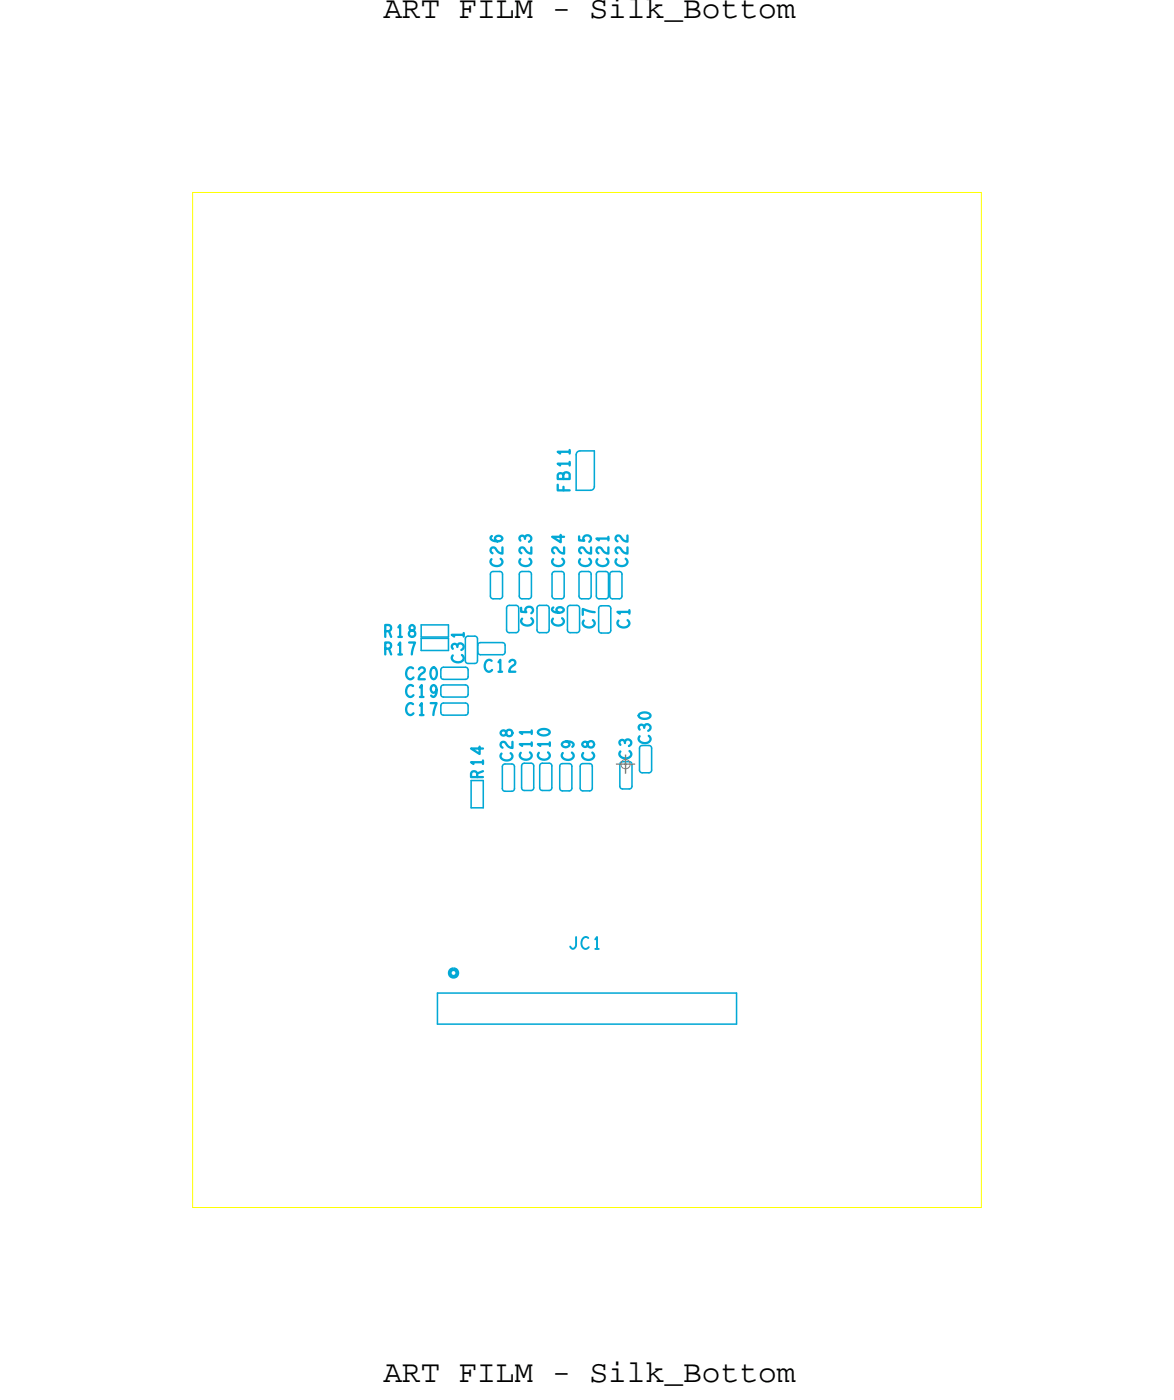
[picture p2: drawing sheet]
<svg xmlns="http://www.w3.org/2000/svg" width="77mm" height="92mm" viewBox="0 0 77 92" stroke-linecap="round" stroke-linejoin="round" font-family="sans-serif">
<!-- layer: Board Outline -->
<path d="M12.7 12.7h52v67h-52z" fill="none" stroke="#ff0" stroke-width=".07"/>
<!-- layer: Components -->
<g fill="none" stroke="#02a8d5" stroke-width=".1">
<path d="M32.3 37.9v1.4zM32.3 39.3l.2 .2M32.5 37.7l-.2 .2M32.5 39.5h.5zM33 37.7l.1 .2M33.1 37.9v1.4zM33.1 39.3l-.1 .2M33.6 39.9h.4zM33.6 39.9l-.2 .2M34.2 37.9v1.4zM34.2 39.3l.2 .2M34.4 37.7l-.2 .2"/>
<path d="M34.4 39.5h.5zM34.9 37.7l.1 .2M35 39.3l-.1 .2M35 37.9v1.4zM35.6 39.9h.4zM36.4 37.9v1.4zM36.4 39.3l.2 .2M36.6 39.5h.4zM36.6 37.7l-.2 .2M37 37.7l.2 .2M37.2 39.3l-.2 .2M37.2 37.9v1.4z"/>
<path d="M37.6 39.9h.4zM38 30v2.4zM38 32.4h.9zM38.2 37.9v1.4zM38.2 39.3l.2 .2M38.2 29.8h1zM38.2 29.8h-.1l-.1 .2M38.4 39.5h.4zM38.4 37.7l-.2 .2M38.8 37.7l.2 .2M39 39.3l-.2 .2M39 37.9v1.4z"/>
<path d="M39.2 32.1l-.1 .2-.2 .1M39.2 29.8v2.3zM39.3 37.9v1.4zM39.3 39.3l.2 .2M39.5 37.7l-.2 .2M39.5 39.5h.4zM39.6 40h.5zM39.9 37.7l.2 .2M40.1 40l.2 .1M40.1 39.3l-.2 .2M40.1 37.9v1.4zM40.2 37.9v1.4z"/>
<path d="M40.2 39.3l.2 .2M40.4 39.5h.4zM40.4 37.7l-.2 .2M40.8 37.7l.2 .2M41 39.3l-.2 .2M41 37.9v1.4zM27.8 41.2h1.8zM27.8 42.1h1.8zM27.8 42h1.8zM27.8 42.9h1.8zM29.2 44.8h1.5zM29.2 46h1.5z"/>
<path d="M29.2 47.2h1.5zM29.2 44h1.5zM29.2 45.2h1.5zM29.2 46.4h1.5zM30.7 44l.2 .2M30.7 45.2l.2 .2M30.7 46.4l.2 .2M30.9 43.8h.4zM30.9 42h.4zM30.9 44.6l-.2 .2M30.9 45.8l-.2 .2M30.9 47l-.2 .2"/>
<path d="M30.9 44.2v.4zM30.9 45.4v.4zM30.9 46.6v.4zM31.1 53.3h.8zM31.1 51.5v1.8zM31.3 42l.2 .2M31.5 42.2v1.4zM31.5 43.6l-.2 .2M31.5 42.6v.4zM31.5 43l.2 .2M31.7 42.4h1.4zM31.7 42.4l-.2 .2"/>
<path d="M31.9 51.5v1.8zM33.1 50.6v1.4zM33.1 52l.2 .2M33.1 42.4l.2 .2M33.3 52.2h.4zM33.3 43l-.2 .2M33.3 42.6v.4zM33.4 40.1v1.5zM33.4 41.6l.2 .1M33.6 41.7h.4zM33.9 50.6v1.4zM33.9 52l-.2 .2"/>
<path d="M34.2 41.6l-.2 .1M34.4 50.5v1.5zM34.4 52l.2 .2M34.6 52.2h.4zM35.2 50.5v1.5zM35.2 52l-.2 .2M35.4 41.6l.2 .1M35.6 41.7h.4zM35.6 50.5v1.5zM35.6 52l.2 .2M35.8 52.2h.4zM36.2 41.6l-.2 .1"/>
<path d="M36.4 52l-.2 .2M36.4 50.5v1.5zM36.9 50.6v1.4zM36.9 52l.2 .2M37.1 52.2h.4zM37.4 41.6l.2 .1M37.6 41.7h.4zM37.7 52l-.2 .2M37.7 50.6v1.4zM38.2 50.6v1.4zM38.2 52l.2 .2M38.4 52.2h.5z"/>
<path d="M39 52l-.1 .2M39 50.6v1.4zM39.6 41.8h.5zM40.3 41.6l-.2 .2M40.9 50.4v1.5zM40.9 51.9l.1 .2M41 52.1h.5zM41.7 51.9l-.2 .2M41.7 50.4v1.5zM42.2 49.4v1.4zM42.2 50.8l.1 .2M42.3 51h.5z"/>
<path d="M43 50.8l-.2 .2M43 49.4v1.4zM28.8 65.5v2.1zM28.8 67.6h19.8zM28.8 65.5h19.8zM48.6 65.5v2.1z"/>
</g>
<path d="M29.7 64l.2-.1 .2 .1 .1 .2-.1 .2h-.2h-.2v-.2z" fill="none" stroke="#02a8d5" stroke-width=".25"/>
<!-- layer: Drawing Origin -->
<path d="M41 50.2l.2-.1 .3 .1v.2v.2l-.3 .1-.2-.1-.1-.2z" fill="none" stroke="#749671" stroke-width=".07"/>
<path d="M40.6 50.4h1.3M41.2 49.8v1.3" fill="none" stroke="#749671" stroke-width=".09"/>
<g font-size="2.1">
<text x="25.3" y="1.2">ART FILM - Silk_Bottom</text>
<text x="25.3" y="91.2">ART FILM - Silk_Bottom</text>
</g>
<g font-size="1.3" fill="#02a8d5">
<text x="37.6" y="32.5" transform="rotate(-90 37.6 32.5)">FB11</text>
<text x="33.1" y="37.4" transform="rotate(-90 33.1 37.4)">C26</text>
<text x="35" y="37.4" transform="rotate(-90 35 37.4)">C23</text>
<text x="35.1" y="41.3" transform="rotate(-90 35.1 41.3)">C5</text>
<text x="37.2" y="41.3" transform="rotate(-90 37.2 41.3)">C6</text>
<text x="37.2" y="37.4" transform="rotate(-90 37.2 37.4)">C24</text>
<text x="39" y="37.4" transform="rotate(-90 39 37.4)">C25</text>
<text x="39.2" y="41.5" transform="rotate(-90 39.2 41.5)">C7</text>
<text x="40.1" y="37.4" transform="rotate(-90 40.1 37.4)">C21</text>
<text x="41.4" y="37.4" transform="rotate(-90 41.4 37.4)">C22</text>
<text x="41.5" y="41.5" transform="rotate(-90 41.5 41.5)">C1</text>
<text x="25.3" y="42">R18</text>
<text x="25.3" y="43.2">R17</text>
<text x="26.7" y="46">C19</text>
<text x="26.7" y="44.8">C20</text>
<text x="26.7" y="47.2">C17</text>
<text x="30.6" y="43.8" transform="rotate(-90 30.6 43.8)">C31</text>
<text x="31.9" y="44.3">C12</text>
<text x="31.8" y="51.4" transform="rotate(-90 31.8 51.4)">R14</text>
<text x="33.8" y="50.2" transform="rotate(-90 33.8 50.2)">C28</text>
<text x="35.1" y="50.2" transform="rotate(-90 35.1 50.2)">C11</text>
<text x="36.2" y="50.2" transform="rotate(-90 36.2 50.2)">C10</text>
<text x="37.8" y="50.2" transform="rotate(-90 37.8 50.2)">C9</text>
<text x="39.2" y="50.2" transform="rotate(-90 39.2 50.2)">C8</text>
<text x="41.6" y="50.1" transform="rotate(-90 41.6 50.1)">C3</text>
<text x="42.9" y="49.1" transform="rotate(-90 42.9 49.1)">C30</text>
<text x="37.5" y="62.6">JC1</text>
</g>
</svg>
